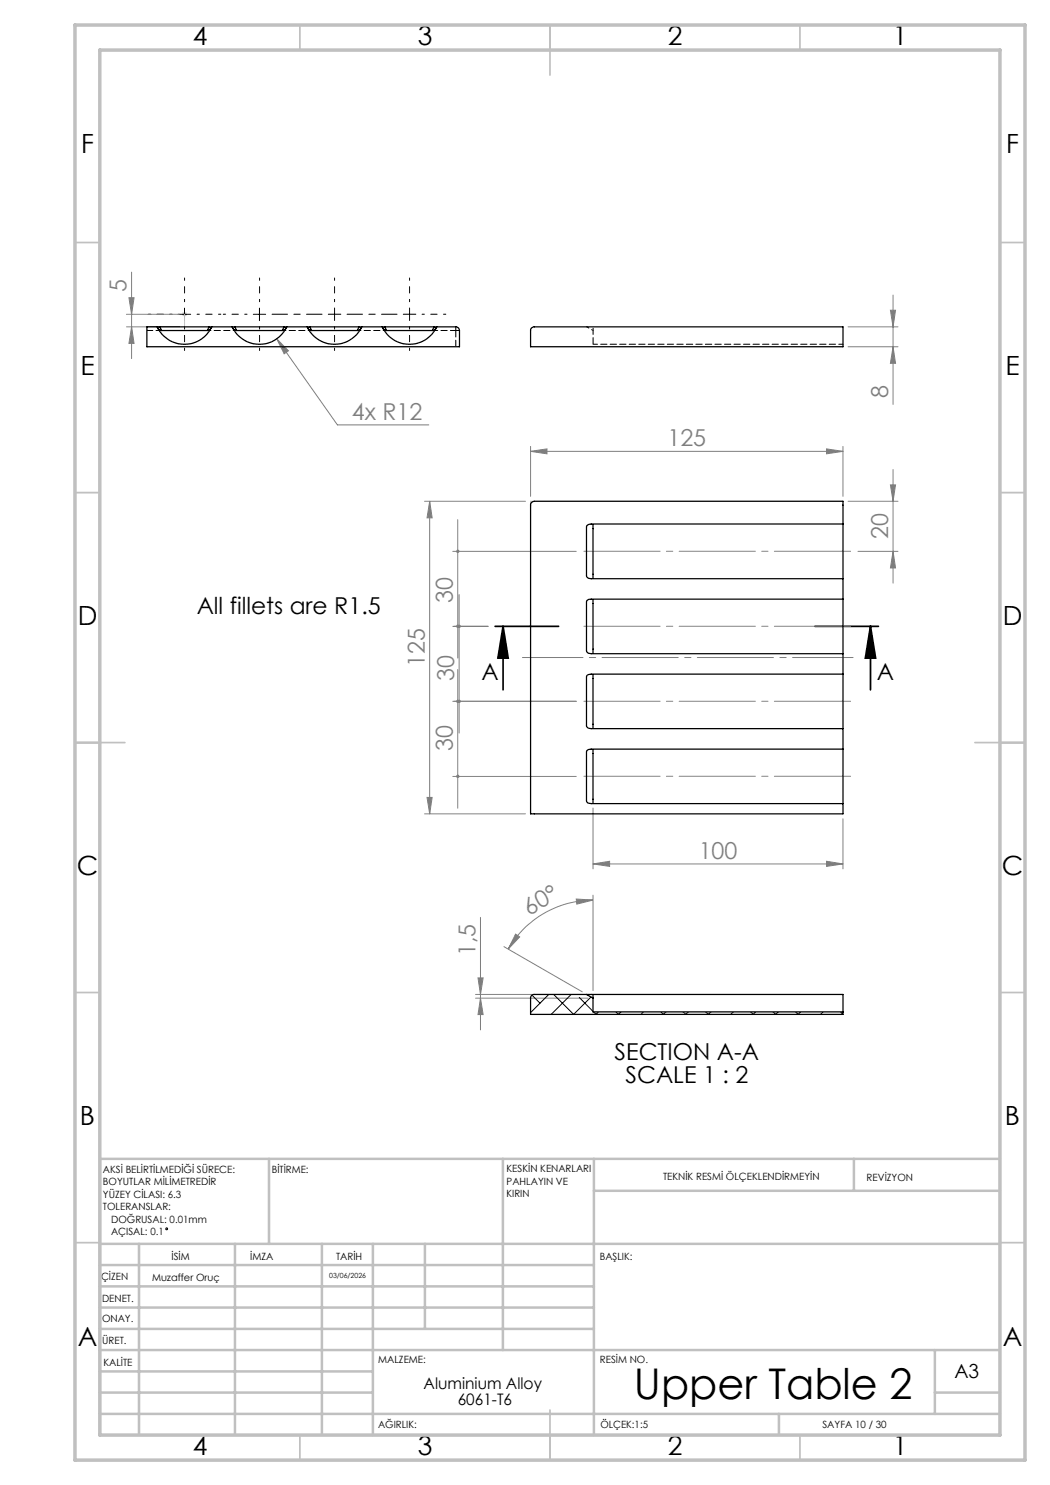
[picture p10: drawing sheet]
<svg xmlns="http://www.w3.org/2000/svg" width="210mm" height="297mm" viewBox="0 0 210 297" stroke-linecap="round" stroke-linejoin="round" font-family="sans-serif">
<g fill="none" stroke="#000" stroke-width=".2">
<path d="M35.6 62.9h2.5M36.9 61.6v2.5M50.7 62.9h2.4M51.9 61.6v2.5"/>
<circle cx="33.3" cy="245.8" r=".19"/>
</g>
<path d="M99 125.3h12.7M100.6 125.3l1 6.3h-2zM100.6 125.3v12.7M163 125.3h12.7M174.1 125.3l1 6.3h-2zM174.1 125.3v12.7" fill="none" stroke="#000" stroke-width=".35"/>
<g fill="none" stroke="#808080" stroke-width=".2">
<path d="M25.8 59.5h1l-.5 3.4zM26.3 54.4v17.3M178.6 59v21.9M25.3 62.9h10.6M25.3 65.4h10.6M26.3 65.4l.5 3.3h-1zM55.4 67.8l2.3 2.4-.9 .6zM55.4 67.8l12.1 17.2h18.3M169.6 65.4h10M169.6 69.4h10M178.1 62.1h1l-.5 3.3zM178.6 69.4l.5 3.3h-1z"/>
<path d="M106.1 90.3l3.3-.5v1zM106.1 89.3v10M106.1 90.3h62.5M165.3 89.8l3.3 .5-3.3 .5zM168.6 89.3v10M178.1 97h1l-.5 3.3zM178.6 93.9v22.7M84.9 100.3h20.2M85.9 100.3v62.5M85.9 100.3l.5 3.3h-1zM90.6 110.3h24.7M91.5 103.9v27.7"/>
<path d="M91.8 118.9v27.7M169.6 100.3h10M171.6 110.3h8M178.6 110.3l.5 3.3h-1zM90.6 125.3h7M91.5 133.9v27.7M85.4 159.5h1l-.5 3.3zM90.6 155.3h24.7M115.3 140.3h-24.7M84.9 162.8h20.2M115.3 179.8l3.3 .2-3.2 .8zM118.6 172.8l3.3-.5v1z"/>
<path d="M118.6 161.6v12.2M118.6 172.8h50M118.6 179v19.1M165.3 172.3l3.3 .5-3.3 .5zM168.6 163.8v10M95.1 199.6h22.5M95.1 198.9h21.2M95.6 195.6h1l-.5 3.3zM96.1 199.6l.5 3.3h-1zM96.1 183.5v22.5M100.8 189.3l15.7 9.1M103.1 186.8l.8 .6-2.3 2.4z"/>
<path d="M118.6 180a19.7 19.7 0 0 0-17 9.8"/>
</g>
<path d="M36.4 62.9h1M36.5 62.5l.8 .7M36.9 62.4v1M37.3 62.5l-.8 .7" fill="none" stroke="#c0c0c0" stroke-width=".2"/>
<path d="M34.4 62.8h-4.7M36.9 60.3v-4.7M36.9 65.3v4.8M39.4 62.8h4.8M49.4 62.8h-4.7M51.9 60.3v-4.7M51.9 65.3v4.8M66.9 60.3v-4.7M66.9 65.3v4.8M81.9 60.3v-4.7M81.9 65.3v4.8M84.4 62.8h4.8" fill="none" stroke="#000" stroke-width=".2" stroke-dasharray="15.2 1.3 1.3 1.3" stroke-dashoffset="14.8"/>
<path d="M66.9 62.8v-1.2M66.9 62.8h-1.2M66.9 62.8v1.3M66.9 62.8h1.3M81.9 62.8v-1.2M81.9 62.8h-1.2M81.9 62.8v1.3M81.9 62.8h1.3" fill="none" stroke="#000" stroke-width=".2" stroke-dasharray="15.2 1.3 1.3 1.3"/>
<path d="M54.4 62.8h10M69.4 62.8h10" fill="none" stroke="#000" stroke-width=".2" stroke-dasharray="15.2 1.3 1.3 1.3" stroke-dashoffset="12.1"/>
<path d="M170.6 110.3h-54.3M116.3 125.3h54.3M170.6 140.3h-54.3M170.6 155.3h-54.3" fill="none" stroke="#808080" stroke-width=".2" stroke-dasharray="15.2 1.3 1.3 1.3" stroke-dashoffset="-.5"/>
<path d="M170.6 131.5h-66.1" fill="none" stroke="#808080" stroke-width=".2" stroke-dasharray="15.2 1.3 1.3 1.3" stroke-dashoffset="3.1"/>
<path d="M36.9 62.8v2.5M106.1 101.4v-1.1M108 100.3h-1.9" fill="none" stroke="#c0c0c0" stroke-width=".2" stroke-dasharray="15.2 1.3 1.3 1.3"/>
<g fill="none" stroke="#c0c0c0" stroke-width=".35">
<path d="M60 5v5M110 5v10M160 5v5M15 48.5h5M200 48.5h5M15 98.5h5M200 98.5h5M15 148.5h10M195 148.5h10M15 198.5h5M200 198.5h5M15 248.5h5"/>
<path d="M200 248.5h5M60 287v5M110 282v10M160 287v5"/>
</g>
<g fill="none" stroke="#c0c0c0" stroke-width=".5">
<path d="M53.8 231.8v17M100.6 231.8v38.2M118.8 231.8v55.2M118.8 238.2h81.2M170.8 231.8v6.4M200 231.8h-180v55.2M20 248.8h180M20 257.3h98.8M20 253h98.8M27.8 248.8v38.2M47 248.8v38.2M64.4 248.8v38.2"/>
<path d="M74.6 248.8v38.2M85 248.8v17M20 265.8h98.8M20 261.5h98.8M20 278.5h54.6M20 274.3h54.6M20 270h180M187 278.5h13M187 270v12.8M20 282.8h180M155.8 282.8v4.2"/>
</g>
<path d="M15 5h190v287h-190zM20 10h180v277h-180z" fill="none" stroke="#c0c0c0" stroke-width=".7"/>
<path d="M174.1 125.3l1 6.3h-2zM100.6 125.3l1 6.3h-2z" fill="#000"/>
<g fill="#808080">
<path d="M106.1 90.3l3.3-.5v1zM165.3 89.8l3.3 .5-3.3 .5z"/>
<path d="M85.9 100.3l.5 3.3h-1zM85.4 159.5h1l-.5 3.3zM91.3 110.1a.34 .34 0 0 0-.1 .3 .34 .34 0 0 0 .3 .2v-.3v.3a.34 .34 0 0 0 .4-.5 .34 .34 0 0 0-.6 0zM91.3 125a.33 .33 0 0 0 0 .6 .33 .33 0 0 0 .6-.2 .33 .33 0 0 0-.4-.4v.3v-.3zM91.7 125a.35 .35 0 0 0-.2 .4 .35 .35 0 0 0 .3 .2v-.3v.3h.2a.35 .35 0 0 0 .1-.5 .35 .35 0 0 0-.4-.1zM91.6 140a.33 .33 0 0 0 0 .6 .33 .33 0 0 0 .5-.2 .33 .33 0 0 0-.3-.5v.4v-.4z"/>
<path d="M25.8 59.5h1l-.5 3.4zM26.3 65.4l.5 3.3h-1z"/>
<path d="M55.4 67.8l1.4 3 .9-.6zM118.6 172.8l3.3-.5v1zM165.3 172.3l3.3 .5-3.3 .5z"/>
<path d="M115.3 179.8l3.3 .2-3.2 .8zM103.1 186.8l.8 .6-2.3 2.4z"/>
<path d="M178.6 69.4l.5 3.3h-1zM178.1 62.1h1l-.5 3.3zM178.6 110.3l.5 3.3h-1zM178.1 97h1l-.5 3.3zM91.3 155.1a.34 .34 0 0 0 .1 .5 .34 .34 0 0 0 .5-.3 .34 .34 0 0 0-.4-.4v.4v-.4zM91.3 140a.34 .34 0 0 0-.1 .4 .34 .34 0 0 0 .3 .2v-.3v.3a.34 .34 0 0 0 .4-.5 .34 .34 0 0 0-.6-.1zM96.1 199.6l.5 3.3h-1zM95.6 195.6h1l-.5 3.3z"/>
</g>
<g fill="none" stroke="#000" stroke-width=".25">
<path d="M31.4 65.4h-2v4h62.5v-3.3a.72 .72 0 0 0-.7-.7h-3.9M31.4 65.4a6 6 0 0 0 5.5 3.5 6 6 0 0 0 5.4-3.5M31.4 65.4h.6M31.5 65.6l.4 .4 .4 .1M32 65.4l.3 .7M32 65.4h9.8M32.3 66.1h9.2M41.8 65.4l-.3 .7M41.8 65.4h.5M42.2 65.6l-.5 .5h-.2M42.3 65.4h4.1M46.4 65.4a6 6 0 0 0 5.5 3.5 6 6 0 0 0 5.5-3.5"/>
<path d="M46.4 65.4h.6M46.5 65.6a.85 .85 0 0 0 .8 .5M47 65.4l.3 .7M47 65.4h9.8M47.3 66.1h9.1M56.8 65.4l-.4 .7M56.8 65.4h.6M57.3 65.6l-.6 .5h-.3M57.4 65.4h4.1M61.5 65.4a6 6 0 0 0 5.4 3.5 6 6 0 0 0 5.5-3.5M61.5 65.4h.5M61.6 65.6l.3 .4 .4 .1"/>
<path d="M62 65.4l.3 .7M62 65.4h9.8M62.3 66.1h9.1M71.8 65.4l-.4 .7M71.8 65.4h.6M72.2 65.6l-.4 .5h-.4M72.4 65.4h4M76.4 65.4a6 6 0 0 0 5.5 3.5 6 6 0 0 0 5.4-3.5M76.4 65.4h.6M76.6 65.6l.3 .4 .4 .1M77 65.4l.3 .7M77 65.4h9.8"/>
<path d="M77.3 66.1h9.2M86.8 65.4l-.3 .7M86.8 65.4h.5M87.2 65.6l-.5 .5h-.2M106.2 65.7l.5-.3h61.9v4h-62.5zM118.6 104.9v10.7M118.6 119.9v10.7M168.6 104.8v-4.5h-61.7a.78 .78 0 0 0-.8 .7v61.8h62.5v-2.1M168.6 104.8h-50.3a.9 .9 0 0 0-1 .4v10.1a.87 .87 0 0 0 1 .4h50.3M168.6 119.8l-50.8 .1-.4 .2-.1 .3v9.9a.87 .87 0 0 0 1 .4h50.3M168.6 104.8v10.9M168.6 119.8v10.9"/>
<path d="M168.6 115.7v4.1M118.6 134.9v10.7M168.6 134.8l-50.8 .1-.4 .2-.1 .3v9.9a.87 .87 0 0 0 1 .4h50.3M168.6 134.8v10.9M168.6 130.7v4.1M118.6 149.9v10.7M168.6 149.8h-50.3l-.8 .2-.2 .4v9.8l.5 .5h50.8M168.6 149.8v10.9M168.6 145.7v4.1M117.3 198.9h-10.4a.72 .72 0 0 0-.8 .7v3.3h62.5v-.5M117.3 198.9h51.3v3.5M117.3 198.9l1.3 .7"/>
<path d="M118.6 199.1v.5M118.6 199.6v2.8h50"/>
</g>
<path d="M117.3 65.3l1.3 .8" fill="none" stroke="#000" stroke-width=".2" stroke-dasharray="1.3 .6" stroke-dashoffset=".8"/>
<path d="M118.6 65.6v3.2" fill="none" stroke="#000" stroke-width=".2" stroke-dasharray="1.3 .6" stroke-dashoffset="-.1"/>
<path d="M91.2 65.3v.8M91.9 66.1h-.7M118.6 68.8h50" fill="none" stroke="#000" stroke-width=".2" stroke-dasharray="1.3 .6" stroke-dashoffset=".4"/>
<path d="M91.2 66.1v3.2" fill="none" stroke="#000" stroke-width=".2" stroke-dasharray="1.3 .6"/>
<path d="M29.4 66.1h2.9" fill="none" stroke="#000" stroke-width=".2" stroke-dasharray="1.3 .6" stroke-dashoffset=".1"/>
<path d="M41.5 66.1h5.8M56.5 66.1h5.8M71.5 66.1h5.8" fill="none" stroke="#000" stroke-width=".2" stroke-dasharray="1.3 .6" stroke-dashoffset=".6"/>
<path d="M86.5 66.1h4.7" fill="none" stroke="#000" stroke-width=".2" stroke-dasharray="1.3 .6" stroke-dashoffset=".2"/>
<g fill="none" stroke="#000" stroke-width=".2">
<path d="M106.4 199l1.6 1.6M109.7 198.9l-3.6 3.6M110.7 198.9l4 4 3.5-3.5M114.2 198.9l-4 4M115.9 199.5l2.7 2.8M118.7 202.4l.5 .5 .5-.5M123.2 202.4l.5 .5 .5-.5M128.7 202.4l-.5 .5M132.2 202.4l.5 .5 .5-.5M136.7 202.4l.5 .5 .5-.5M141.1 202.4l.6 .5 .5-.5M146.6 202.4l-.4 .5"/>
<path d="M150.1 202.4l.5 .5 .5-.5M154.6 202.4l.5 .5 .5-.5M159.1 202.4l.5 .5 .5-.5M164.6 202.4l-.5 .5M168.1 202.4l.5 .5"/>
</g>
<text font-size="8.5" x="126.8" y="279.7">Upper Table 2</text>
<g font-size="5.3">
<text x="38.5" y="8.9">4</text>
<text x="83.5" y="8.9">3</text>
<text x="133.6" y="8.9">2</text>
<text x="178.6" y="8.9">1</text>
<text x="16.2" y="30.7">F</text>
<text x="201.2" y="30.7">F</text>
<text x="16.1" y="74.9">E</text>
<text x="201.1" y="74.9">E</text>
<text x="15.5" y="124.9">D</text>
<text x="200.5" y="124.9">D</text>
<text x="15.4" y="174.9">C</text>
<text x="200.4" y="174.9">C</text>
<text x="16" y="224.9">B</text>
<text x="201" y="224.9">B</text>
<text x="15.5" y="269.2">A</text>
<text x="200.5" y="269.2">A</text>
<text x="38.5" y="290.9">4</text>
<text x="83.5" y="290.9">3</text>
<text x="133.6" y="290.9">2</text>
<text x="178.6" y="290.9">1</text>
</g>
<g font-size="4.7" fill="#808080">
<text x="25.3" y="58.3" transform="rotate(-90 25.3 58.3)">5</text>
<text x="70.4" y="84">4x R12</text>
<text x="177.6" y="79.6" transform="rotate(-90 177.6 79.6)">8</text>
<text x="133.5" y="89.2">125</text>
<text x="177.6" y="107.8" transform="rotate(-90 177.6 107.8)">20</text>
<text x="90.6" y="120.5" transform="rotate(-90 90.6 120.5)">30</text>
<text x="84.9" y="133.4" transform="rotate(-90 84.9 133.4)">125</text>
<text x="90.8" y="136.2" transform="rotate(-90 90.8 136.2)">30</text>
<text x="90.6" y="150.2" transform="rotate(-90 90.6 150.2)">30</text>
<text x="139.7" y="171.7">100</text>
<text x="105.8" y="183.1" transform="rotate(-28 105.8 183.1)">60°</text>
<text x="95.1" y="191.2" transform="rotate(-90 95.1 191.2)">1,5</text>
</g>
<g font-size="4.7">
<text x="39.3" y="122.9">All fillets are R1.5</text>
<text x="96.3" y="135.9">A</text>
<text x="175.4" y="135.9">A</text>
<text x="122.9" y="212">SECTION A-A</text>
<text x="125.1" y="216.5">SCALE 1 : 2</text>
</g>
<text font-size="3.9" x="190.9" y="275.5">A3</text>
<g font-size="3.2">
<text x="84.7" y="277.9">Aluminium Alloy</text>
<text x="91.6" y="281.1">6061-T6</text>
</g>
<g font-size="2">
<text x="20.6" y="234.6">AKSİ BELİRTİLMEDİĞİ SÜRECE:</text>
<text x="20.6" y="237.1">BOYUTLAR MİLİMETREDİR</text>
<text x="20.6" y="239.6">YÜZEY CİLASI: 6.3</text>
<text x="54.4" y="234.6">BİTİRME:</text>
<text x="101.3" y="234.5">KESKİN KENARLARI</text>
<text x="101.3" y="237">PAHLAYIN VE</text>
<text x="101.3" y="239.5">KIRIN</text>
<text x="132.6" y="236">TEKNİK RESMİ ÖLÇEKLENDİRMEYİN</text>
<text x="173.3" y="236.2">REVİZYON</text>
<text x="20.6" y="242.1">TOLERANSLAR:</text>
<text x="22.2" y="244.6">DOĞRUSAL: 0.01mm</text>
<text x="22.2" y="247.1">AÇISAL: 0.1</text>
<text x="34.3" y="252">İSİM</text>
<text x="50" y="251.9">İMZA</text>
<text x="67.2" y="251.9">TARİH</text>
<text x="120" y="251.9">BAŞLIK:</text>
<text x="20.2" y="256.1">ÇİZEN</text>
<text x="30.4" y="256.1">Muzaffer Oruç</text>
<text x="20.4" y="260.3">DENET.</text>
<text x="20.4" y="264.4">ONAY.</text>
<text x="20.5" y="268.8">ÜRET.</text>
<text x="20.7" y="273.1">KALİTE</text>
<text x="75.6" y="272.5">MALZEME:</text>
<text x="120" y="272.5">RESİM NO.</text>
<text x="75.6" y="285.5">AĞIRLIK:</text>
<text x="120.1" y="285.6">ÖLÇEK:1:5</text>
<text x="164.5" y="285.6">SAYFA 10 / 30</text>
</g>
<text font-size="1.4" x="65.8" y="255.5">03/06/2026</text>
</svg>
